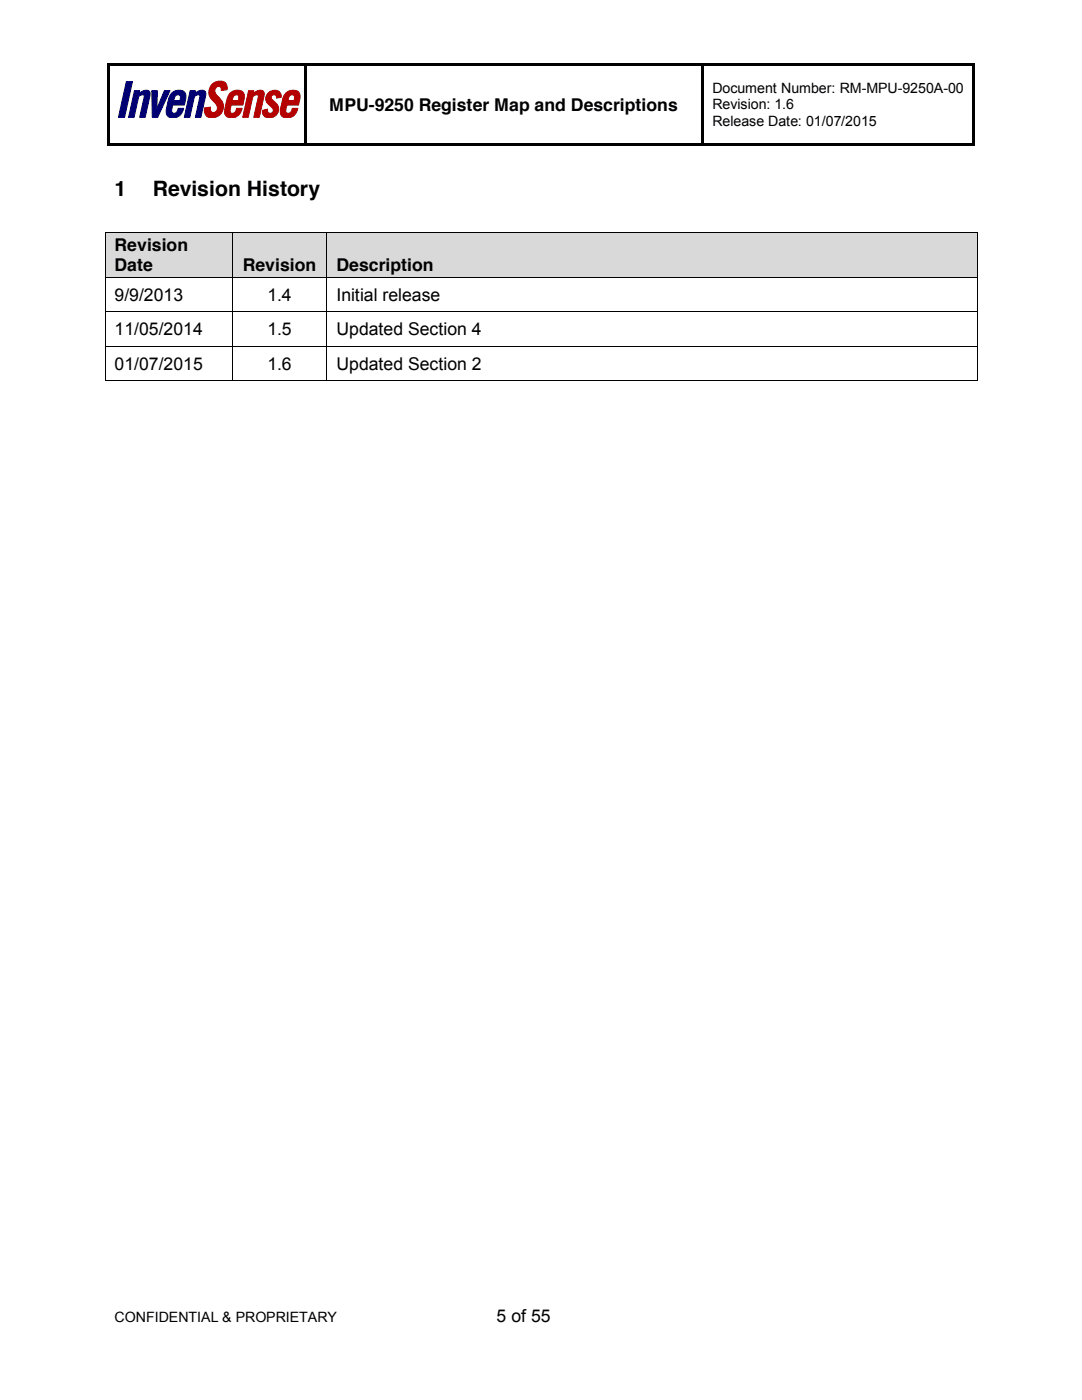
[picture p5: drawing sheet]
<svg xmlns="http://www.w3.org/2000/svg" width="216mm" height="279mm" viewBox="0 0 216 279" stroke-linecap="round" stroke-linejoin="round" font-family="sans-serif">
<g fill="#000">
<path d="M21.4 12.7h.5v.6h-.5z" fill-rule="evenodd"/>
<path d="M21.4 12.7h.5v.5h-.5z" fill-rule="evenodd"/>
<path d="M21.9 12.7h38.7v.5h-38.7z" fill-rule="evenodd"/>
<path d="M60.6 13.2l.5 .1z" fill-rule="evenodd"/>
<path d="M60.6 12.7h.5v.5h-.5z" fill-rule="evenodd"/>
<path d="M61.1 12.7h78.9v.5h-78.9z" fill-rule="evenodd"/>
<path d="M140 13.2l.5 .1z" fill-rule="evenodd"/>
<path d="M140 12.7h.5v.5h-.5z" fill-rule="evenodd"/>
<path d="M140.5 12.7h53.5v.5h-53.5z" fill-rule="evenodd"/>
<path d="M194 12.7h.5v.6h-.5z" fill-rule="evenodd"/>
<path d="M194 12.7h.5v.5h-.5z" fill-rule="evenodd"/>
<path d="M21.4 13.3h.5v15.3h-.5z" fill-rule="evenodd"/>
<path d="M21.4 28.6h.5v.5h-.5z" fill-rule="evenodd"/>
<path d="M21.4 28.6h.5v.5h-.5z" fill-rule="evenodd"/>
<path d="M21.9 28.6h38.7v.5h-38.7z" fill-rule="evenodd"/>
<path d="M60.6 13.3h.5v15.3h-.5z" fill-rule="evenodd"/>
<path d="M60.6 28.6h.5v.5h-.5z" fill-rule="evenodd"/>
<path d="M61.1 28.6h78.9v.5h-78.9z" fill-rule="evenodd"/>
<path d="M140 13.3h.5v15.3h-.5z" fill-rule="evenodd"/>
<path d="M140 28.6h.5v.5h-.5z" fill-rule="evenodd"/>
<path d="M140.5 28.6h53.5v.5h-53.5z" fill-rule="evenodd"/>
<path d="M194 13.3h.5v15.3h-.5z" fill-rule="evenodd"/>
<path d="M194 28.6h.5v.5h-.5z" fill-rule="evenodd"/>
<path d="M194 28.6h.5v.5h-.5z" fill-rule="evenodd"/>
</g>
<g fill="#000073" stroke="#000073" stroke-width=".2">
<path d="M25.2 16.3h1.2l-1.5 7.1h-1.3z" fill-rule="evenodd"/>
<path d="M26.8 18.1h1.1l-.1 .5a1.57 1.57 0 0 1 2.1-.3v.8l-.9 4.3h-1.1l.9-4.1v-.3l-.3-.1-.8 .3-.9 4.2h-1.1z" fill-rule="evenodd"/>
<path d="M30.3 18.1h1.1l-.1 3.6 1.5-3.6h1.1l-2.4 5.3h-1.1z" fill-rule="evenodd"/>
<path d="M35 19.1l-.3 1h1.2l.1-.3a.57 .57 0 0 0-.2-.8 .57 .57 0 0 0-.8 .1zM34.3 18.6a1.74 1.74 0 0 1 2.7 .1l.1 1-.3 1.3h-2.3l-.2 .7a.61 .61 0 0 0 .4 .9 .61 .61 0 0 0 .7-.6l.1-.4h1.2a1.99 1.99 0 0 1-1.3 1.8 1.99 1.99 0 0 1-2.1-.4l-.1-.7v-.8l.6-2.2z" fill-rule="evenodd"/>
<path d="M37.9 18.1h1.1l-.1 .5a1.56 1.56 0 0 1 2.1-.3l.1 .6-1 4.5h-1.1l.9-4.1v-.3l-.3-.1-.8 .3-.9 4.2h-1.1z" fill-rule="evenodd"/>
</g>
<g fill="#b50000" stroke="#b50000" stroke-width=".2">
<path d="M42.4 16.8a1.86 1.86 0 0 1 2.8 .1l.1 1-1.2 .1a.64 .64 0 0 0-.5-.8 .64 .64 0 0 0-.7 .8 2.73 2.73 0 0 0 1.1 1.9 2.18 2.18 0 0 1 0 2.9 2.18 2.18 0 0 1-2.9 .2l-.3-.6v-.9l1.2-.1a.74 .74 0 0 0 .6 1.1 .74 .74 0 0 0 .8-.9 5.9 5.9 0 0 0-1.5-2.3 2.2 2.2 0 0 1 .5-2.5z" fill-rule="evenodd"/>
<path d="M46.7 19.1l-.4 1h1.3v-.3a.57 .57 0 0 0-.1-.8 .57 .57 0 0 0-.8 .1zM45.9 18.6a1.74 1.74 0 0 1 2.8 .1v1l-.2 1.3h-2.4l-.1 .7a.61 .61 0 0 0 .3 .9 .61 .61 0 0 0 .8-.6l.1-.4h1.1a1.99 1.99 0 0 1-1.2 1.8 1.99 1.99 0 0 1-2.1-.4l-.2-.7 .1-.8 .5-2.2z" fill-rule="evenodd"/>
<path d="M49.6 18.1h1l-.1 .5a1.57 1.57 0 0 1 2.1-.3l.1 .8-1 4.3h-1.1l.9-4.1v-.3l-.3-.1-.8 .3-.9 4.2h-1.1z" fill-rule="evenodd"/>
<path d="M53.5 18.6a1.47 1.47 0 0 1 1.5-.6 1.47 1.47 0 0 1 1.1 1.1v.3l-.9 .2a.57 .57 0 0 0-.5-.7 .57 .57 0 0 0-.6 .4 .57 .57 0 0 0 .3 .7l.2 .1a1.75 1.75 0 0 1 .6 2.7 1.75 1.75 0 0 1-2.7 0l-.1-.8 1-.2a.63 .63 0 0 0 .4 .8 .63 .63 0 0 0 .7-.4 .63 .63 0 0 0-.3-.8l-.3-.3a1.58 1.58 0 0 1-.4-2.5z" fill-rule="evenodd"/>
<path d="M57.8 19.1l-.4 1h1.3v-.3a.57 .57 0 0 0-.1-.8 .57 .57 0 0 0-.8 .1zM57.1 18.6a1.72 1.72 0 0 1 2.7 .1l.1 .7-.3 1.6h-2.4l-.1 .7a.61 .61 0 0 0 .4 .9 .61 .61 0 0 0 .7-.6l.1-.4h1.1a1.99 1.99 0 0 1-1.2 1.8 1.99 1.99 0 0 1-2.1-.4l-.2-.9 .5-2.1 .3-1z" fill-rule="evenodd"/>
</g>
<g fill="#d9d9d9">
<path d="M21 46.5h25.3v8.8h-25.3z" fill-rule="evenodd"/>
<path d="M22.9 46.5h21.6v4.4h-21.6z" fill-rule="evenodd"/>
<path d="M22.9 50.9h21.6v4.4h-21.6z" fill-rule="evenodd"/>
<path d="M46.4 46.5h18.8v8.8h-18.8z" fill-rule="evenodd"/>
<path d="M48.3 50.6h15v4.7h-15z" fill-rule="evenodd"/>
<path d="M65.3 46.5h129.6v8.8h-129.6z" fill-rule="evenodd"/>
<path d="M67.1 50.6h126v4.7h-126z" fill-rule="evenodd"/>
</g>
<g fill="#000">
<path d="M20.9 46.3h.1v.2h-.1z" fill-rule="evenodd"/>
<path d="M20.9 46.3h.1v.2h-.1z" fill-rule="evenodd"/>
<path d="M20.9 55.3h.1v.2h-.1z" fill-rule="evenodd"/>
<path d="M46.3 46.3h.1v.2h-.1z" fill-rule="evenodd"/>
<path d="M46.3 55.3h.1v.2h-.1z" fill-rule="evenodd"/>
<path d="M65.2 46.3h.1v.2h-.1z" fill-rule="evenodd"/>
<path d="M65.2 55.3h.1v.2h-.1z" fill-rule="evenodd"/>
<path d="M194.9 46.3h.2v.2h-.2z" fill-rule="evenodd"/>
<path d="M194.9 46.3h.2v.2h-.2z" fill-rule="evenodd"/>
<path d="M194.9 55.3h.2v.2h-.2z" fill-rule="evenodd"/>
<path d="M20.9 62.2h.1v.1h-.1z" fill-rule="evenodd"/>
<path d="M20.9 69h.1v.1h-.1z" fill-rule="evenodd"/>
<path d="M20.9 75.8h.1v.2h-.1z" fill-rule="evenodd"/>
<path d="M20.9 75.8h.1v.2h-.1z" fill-rule="evenodd"/>
<path d="M46.3 62.2h.1v.1h-.1z" fill-rule="evenodd"/>
<path d="M46.3 69h.1v.1h-.1z" fill-rule="evenodd"/>
<path d="M46.3 75.8h.1v.2h-.1z" fill-rule="evenodd"/>
<path d="M65.2 62.2h.1v.1h-.1z" fill-rule="evenodd"/>
<path d="M65.2 69h.1v.1h-.1z" fill-rule="evenodd"/>
<path d="M65.2 75.8h.1v.2h-.1z" fill-rule="evenodd"/>
<path d="M194.9 62.2h.2v.1h-.2z" fill-rule="evenodd"/>
<path d="M194.9 69h.2v.1h-.2z" fill-rule="evenodd"/>
<path d="M194.9 75.8h.2v.2h-.2z" fill-rule="evenodd"/>
<path d="M194.9 75.8h.2v.2h-.2z" fill-rule="evenodd"/>
</g>
<g fill="none" stroke="#000" stroke-width=".2">
<path d="M21 46.5v8.8M21 55.5v6.7M21 46.4h25.3M21 55.4h25.3M46.4 46.5v8.8M46.4 55.5v6.7M46.4 46.4h18.8M46.4 55.4h18.8M65.2 46.5v8.8M65.2 55.5v6.7M65.3 46.4h129.6M65.3 55.4h129.6"/>
<path d="M195 46.5v8.8M195 55.5v6.7M21 62.3v6.7M21 69.1v6.7M21 62.2h25.3M21 69.1h25.3M21 75.9h25.3M46.4 62.3v6.7M46.4 69.1v6.7M46.4 62.2h18.8M46.4 69.1h18.8M46.4 75.9h18.8"/>
<path d="M65.2 62.3v6.7M65.2 69.1v6.7M65.3 62.2h129.6M65.3 69.1h129.6M65.3 75.9h129.6M195 62.3v6.7M195 69.1v6.7"/>
</g>
<g font-size="4.2">
<text x="22.9" y="39.2">1</text>
<text x="30.5" y="39.2">Revision History</text>
</g>
<g font-size="3.5">
<text x="65.7" y="22.1">MPU-9250 Register Map and Descriptions</text>
<text x="22.9" y="50.1">Revision</text>
<text x="22.9" y="54.2">Date</text>
<text x="48.4" y="54.2">Revision</text>
<text x="67.1" y="54.2">Description</text>
<text x="22.9" y="60.1">9/9/2013</text>
<text x="53.3" y="60.1">1.4</text>
<text x="67.1" y="60.1">Initial release</text>
<text x="22.9" y="66.9">11/05/2014</text>
<text x="53.3" y="66.9">1.5</text>
<text x="67.1" y="66.9">Updated Section 4</text>
<text x="22.9" y="73.8">01/07/2015</text>
<text x="53.3" y="73.8">1.6</text>
<text x="67.1" y="73.8">Updated Section 2</text>
<text x="99.1" y="263.8">5 of 55</text>
</g>
<g font-size="2.8">
<text x="142.1" y="18.6">Document Number: RM-MPU-9250A-00</text>
<text x="142.1" y="21.8">Revision: 1.6</text>
<text x="142.1" y="25.1">Release Date: 01/07/2015</text>
<text x="22.9" y="263.8">CONFIDENTIAL &amp; PROPRIETARY</text>
</g>
</svg>
